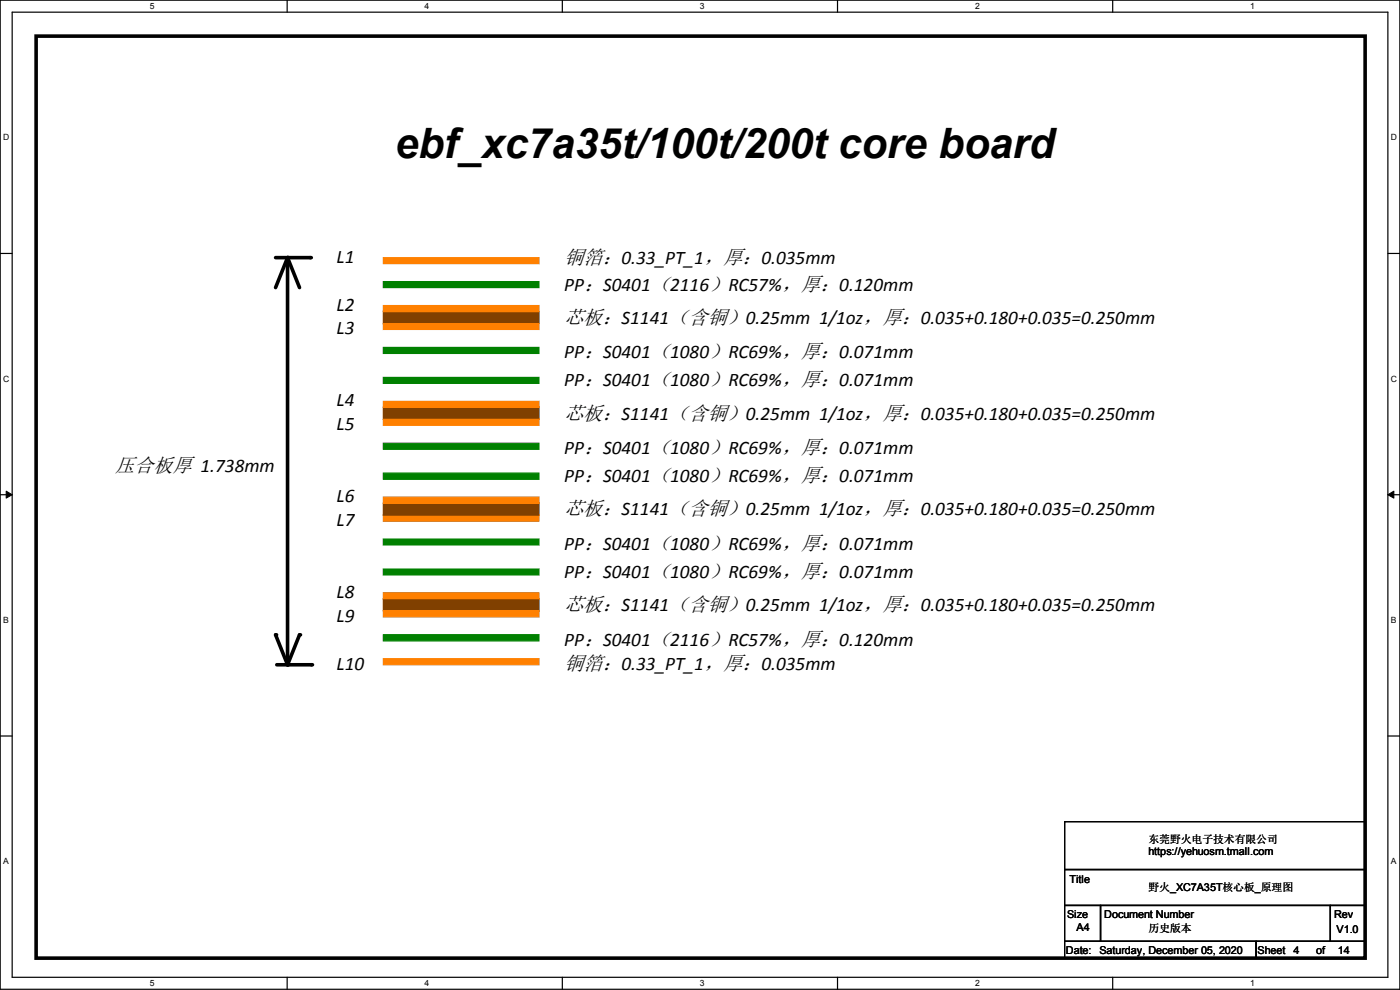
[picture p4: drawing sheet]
<svg xmlns="http://www.w3.org/2000/svg" width="297mm" height="210mm" viewBox="0 0 297 210" stroke-linecap="round" stroke-linejoin="round" font-family="sans-serif">
<path d="M0 0h297v209.8h-297zM2.6 2.6h291.8v204.7h-291.8z" fill="none" stroke="#000" stroke-width=".25"/>
<g fill="#fff">
<path d="M31.7 .3h1v2h-1z"/>
<path d="M31.7 207.6h1v1.9h-1z"/>
</g>
<path d="M60.9 0v2.6M60.9 207.3v2.5" fill="none" stroke="#000" stroke-width=".25"/>
<g fill="#fff">
<path d="M90.1 .3h1v2h-1z"/>
<path d="M90.1 207.6h1v1.9h-1z"/>
</g>
<path d="M119.3 0v2.6M119.3 207.3v2.5" fill="none" stroke="#000" stroke-width=".25"/>
<g fill="#fff">
<path d="M148.5 .3h.9v2h-.9z"/>
<path d="M148.5 207.6h.9v1.9h-.9z"/>
</g>
<path d="M177.7 0v2.6M177.7 207.3v2.5" fill="none" stroke="#000" stroke-width=".25"/>
<g fill="#fff">
<path d="M206.8 .3h1v2h-1z"/>
<path d="M206.8 207.6h1v1.9h-1z"/>
</g>
<path d="M236.1 0v2.6M236.1 207.3v2.5" fill="none" stroke="#000" stroke-width=".25"/>
<g fill="#fff">
<path d="M265.2 .3h1v2h-1z"/>
<path d="M265.2 207.6h1v1.9h-1z"/>
<path d="M.7 28.2h1.2v1.9h-1.2z"/>
<path d="M295.1 28.2h1.2v1.9h-1.2z"/>
<path d="M.7 79.3h1.2v2h-1.2z"/>
<path d="M295.1 79.3h1.2v2h-1.2z"/>
</g>
<path d="M0 53.8h2.6M294.4 53.8h2.6" fill="none" stroke="#000" stroke-width=".25"/>
<g fill="#fff">
<path d="M.7 130.5h1.2v2h-1.2z"/>
<path d="M295.1 130.5h1.1v2h-1.1z"/>
</g>
<path d="M0 104.9h2.6M294.4 104.9h2.6" fill="none" stroke="#000" stroke-width=".25"/>
<path d="M1.3 104.2l1.3 .7-1.3 .8zM294.4 104.9l1.3-.7v1.5z" fill="#000" stroke="#000" stroke-width=".21"/>
<g fill="#fff">
<path d="M.7 181.7h1.2v2h-1.2z"/>
<path d="M295.1 181.7h1.1v2h-1.1z"/>
</g>
<path d="M0 156.1h2.6M294.4 156.1h2.6M225.8 174.3h63.8v10.1h-63.8zM225.8 184.4h63.8v7.7h-63.8zM225.8 192.1h7.7v7.6h-7.7zM225.8 199.7h40.7v3.5h-40.7zM233.5 192.1h48.7v7.6h-48.7zM266.5 199.7h23.1v3.5h-23.1zM282.2 192.1h7.4v7.6h-7.4z" fill="none" stroke="#000" stroke-width=".25"/>
<g fill="#008000" stroke="#008000" stroke-width=".25">
<path d="M81.3 134.7h33v1.2h-33z" fill-rule="evenodd"/>
<path d="M81.3 120.7h33v1.3h-33z" fill-rule="evenodd"/>
<path d="M81.3 114.3h33v1.3h-33z" fill-rule="evenodd"/>
<path d="M81.3 100.4h33v1.2h-33z" fill-rule="evenodd"/>
<path d="M81.3 94h33v1.3h-33z" fill-rule="evenodd"/>
<path d="M81.3 80.1h33v1.2h-33z" fill-rule="evenodd"/>
<path d="M81.3 73.7h33v1.3h-33z" fill-rule="evenodd"/>
<path d="M81.3 59.7h33v1.3h-33z" fill-rule="evenodd"/>
</g>
<g fill="#804000" stroke="#804000" stroke-width=".25">
<path d="M81.3 127h33v2.6h-33z" fill-rule="evenodd"/>
<path d="M81.3 106.7h33v2.6h-33z" fill-rule="evenodd"/>
<path d="M81.3 86.4h33v2.5h-33z" fill-rule="evenodd"/>
<path d="M81.3 66.1h33v2.5h-33z" fill-rule="evenodd"/>
</g>
<g fill="#ff8000" stroke="#ff8000" stroke-width=".25">
<path d="M81.3 129.6h33v1.3h-33z" fill-rule="evenodd"/>
<path d="M81.3 125.8h33v1.2h-33z" fill-rule="evenodd"/>
<path d="M81.3 139.7h33v1.3h-33z" fill-rule="evenodd"/>
<path d="M81.3 109.3h33v1.2h-33z" fill-rule="evenodd"/>
<path d="M81.3 105.5h33v1.2h-33z" fill-rule="evenodd"/>
<path d="M81.3 88.9h33v1.3h-33z" fill-rule="evenodd"/>
<path d="M81.3 85.1h33v1.3h-33z" fill-rule="evenodd"/>
<path d="M81.3 68.6h33v1.3h-33z" fill-rule="evenodd"/>
<path d="M81.3 64.8h33v1.3h-33z" fill-rule="evenodd"/>
<path d="M81.3 54.7h33v1.2h-33z" fill-rule="evenodd"/>
</g>
<path d="M7.7 7.7h281.9v195.5h-281.9zM58.5 54.7h7.3M61 54.7v86.3M61 54.7l-2.5 6.3M61 54.7l2.5 6.3M58.5 134.7l2.5 6.3M63.5 134.7l-2.5 6.3M58.7 141h7.4" fill="none" stroke="#000" stroke-width=".76"/>
<g fill="#000">
<circle cx="61" cy="54.7" r=".38"/>
<circle cx="65.8" cy="54.7" r=".38"/>
<circle cx="58.5" cy="134.7" r=".38"/>
<circle cx="63.5" cy="134.7" r=".38"/>
<circle cx="61" cy="141" r=".38"/>
<circle cx="66.1" cy="141" r=".38"/>
</g>
<text font-size="8.9" x="83.9" y="33.6">ebf_xc7a35t/100t/200t core board</text>
<g font-size="4.3">
<text x="119.7" y="56">铜箔：0.33_PT_1，厚：0.035mm</text>
<text x="119.7" y="68.7">芯板：S1141（含铜）0.25mm 1/1oz，厚：0.035+0.180+0.035=0.250mm</text>
<text x="119.7" y="89">芯板：S1141（含铜）0.25mm 1/1oz，厚：0.035+0.180+0.035=0.250mm</text>
<text x="24.4" y="100.2">压合板厚 1.738mm</text>
<text x="119.7" y="109.3">芯板：S1141（含铜）0.25mm 1/1oz，厚：0.035+0.180+0.035=0.250mm</text>
<text x="119.7" y="129.6">芯板：S1141（含铜）0.25mm 1/1oz，厚：0.035+0.180+0.035=0.250mm</text>
<text x="119.7" y="142.1">铜箔：0.33_PT_1，厚：0.035mm</text>
</g>
<g font-size="4.1">
<text x="71.4" y="55.7">L1</text>
<text x="71.4" y="65.9">L2</text>
<text x="119.7" y="61.8">PP：S0401（2116）RC57%，厚：0.120mm</text>
<text x="71.4" y="71">L3</text>
<text x="119.7" y="76">PP：S0401（1080）RC69%，厚：0.071mm</text>
<text x="119.7" y="81.9">PP：S0401（1080）RC69%，厚：0.071mm</text>
<text x="71.4" y="86.2">L4</text>
<text x="71.4" y="91.3">L5</text>
<text x="119.7" y="96.4">PP：S0401（1080）RC69%，厚：0.071mm</text>
<text x="71.4" y="106.5">L6</text>
<text x="119.7" y="102.2">PP：S0401（1080）RC69%，厚：0.071mm</text>
<text x="71.4" y="111.6">L7</text>
<text x="119.7" y="116.7">PP：S0401（1080）RC69%，厚：0.071mm</text>
<text x="119.7" y="122.5">PP：S0401（1080）RC69%，厚：0.071mm</text>
<text x="71.4" y="126.8">L8</text>
<text x="71.4" y="131.9">L9</text>
<text x="119.7" y="137">PP：S0401（2116）RC57%，厚：0.120mm</text>
<text x="71.4" y="142.1">L10</text>
</g>
<g font-size="2.3">
<text x="243.6" y="178.9">东莞野火电子技术有限公司</text>
<text x="243.6" y="181.4">https://yehuosm.tmall.com</text>
<text x="226.9" y="187.3">Title</text>
<text x="243.6" y="189.1">野火_XC7A35T核心板_原理图</text>
<text x="226.4" y="194.6">Size</text>
<text x="228.4" y="197.4">A4</text>
<text x="234.2" y="194.6">Document Number</text>
<text x="243.6" y="197.7">历史版本</text>
<text x="283" y="194.6">Rev</text>
<text x="283.5" y="198">V1.0</text>
<text x="226.1" y="202.3">Date:</text>
<text x="233.2" y="202.3">Saturday, December 05, 2020</text>
<text x="266.8" y="202.3">Sheet</text>
<text x="274.4" y="202.3">4</text>
<text x="279.2" y="202.3">of</text>
<text x="283.8" y="202.3">14</text>
</g>
<g font-size="1.8">
<text x="31.8" y="1.9">5</text>
<text x="90.1" y="1.9">4</text>
<text x="148.5" y="1.9">3</text>
<text x="206.8" y="1.9">2</text>
<text x="265.2" y="1.9">1</text>
<text x=".7" y="29.8">D</text>
<text x="295.1" y="29.8">D</text>
<text x=".7" y="80.9">C</text>
<text x="295.1" y="80.9">C</text>
<text x=".7" y="132.1">B</text>
<text x="295.1" y="132.1">B</text>
<text x=".7" y="183.3">A</text>
<text x="295.1" y="183.3">A</text>
<text x="31.8" y="209.2">5</text>
<text x="90.1" y="209.2">4</text>
<text x="148.5" y="209.2">3</text>
<text x="206.8" y="209.2">2</text>
<text x="265.2" y="209.2">1</text>
</g>
</svg>
